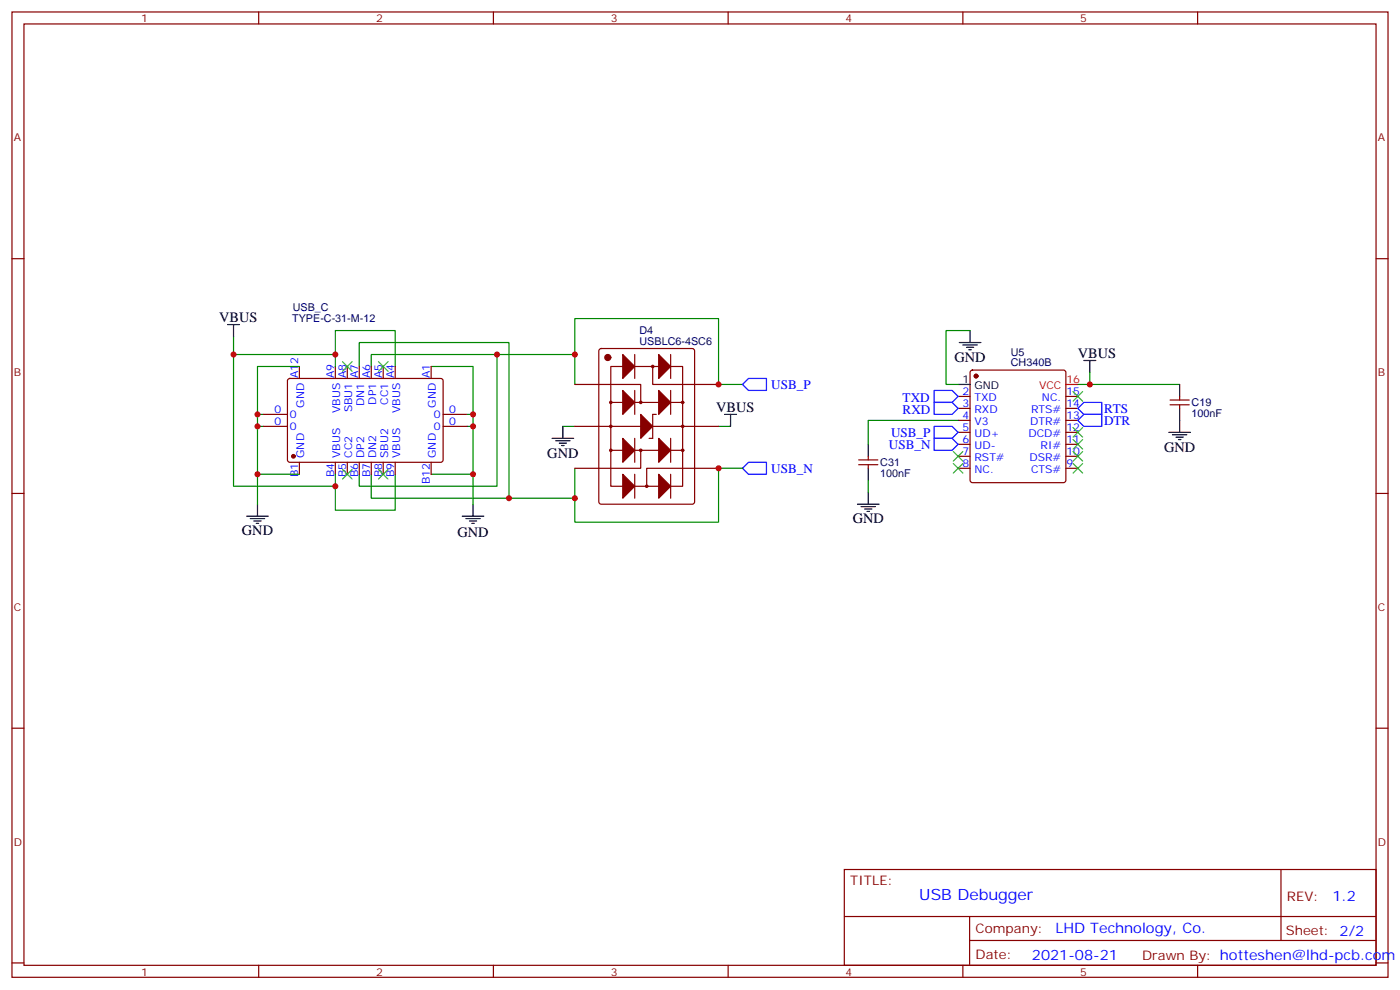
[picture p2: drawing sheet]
<svg xmlns="http://www.w3.org/2000/svg" width="412mm" height="292mm" viewBox="0 0 412 292" stroke-linecap="round" stroke-linejoin="round" font-family="sans-serif">
<g fill="none" stroke="#870000" stroke-width=".35">
<path d="M3.5 3.5h405.4v284.4h-405.4zM7.1 7.1h398.2v277.2h-398.2zM76.2 3.5v3.6M145.3 3.5v3.6M214.5 3.5v3.6M283.6 3.5v3.6M352.8 3.5v3.6M3.5 76.2h3.6M405.3 76.2h3.6M84.9 111.7l.5-.2h44.7l.4 .7v23.5l-.7 .5-44.7-.1-.4-.6v-23.3zM88.2 107.9v3.6M98.8 107.9v3.6"/>
<path d="M102.3 107.9v3.6M105.8 107.9v3.6M109.4 107.9v3.6M112.9 107.9v3.6M116.4 107.9v3.6M127 107.9v3.6M169.3 113.2h19.4v5.3M176.6 102.9l.5-.2h26.8l.7 .4v44.7l-.5 .7h-27l-.7-.4v-44.7zM179.9 118.5h3.5M183.4 107.9h-3.5v35.3h3.5M187 104.4v7.1M187 115v7.1"/>
<path d="M187 107.9h7M187 118.5h7M192.3 107.9v5.3h19.4M197.6 107.9h3.5v35.3h-3.5M197.6 104.4v7.1M197.6 115v7.1M197.6 118.5h3.5M282.2 116.8h3.6M286 109.2l.5-.2h26.8l.5 .2 .2 .5v31.8l-.3 .5-.4 .2h-26.8l-.5-.3-.2-.4v-31.8zM314 116.8h3.5M344.7 117.8h5.6M344.7 119.2h5.6"/>
<path d="M347.5 116.8v1M347.5 119.2v1.1M77.6 125.6h7.1M77.6 122.1h7.1M88.2 136.2v3.5M98.8 136.2v3.5M102.3 136.2v3.5M105.8 136.2v3.5M109.4 136.2v3.5M112.9 136.2v3.5M116.4 136.2v3.5M127 136.2v3.5"/>
<path d="M130.5 125.6h7.1M130.5 122.1h7.1M169.3 125.6h19.4M179.9 132.6h3.5M187 129.1v7.1M187 139.7v7.1M187 132.6h7M188.7 132.6v5.3h-19.4M192.3 125.6h19.4M193.3 122.1h-1v7h-1.1M197.6 129.1v7.1M197.6 139.7v7.1"/>
<path d="M197.6 132.6h3.5M211.7 137.9h-21.2v5.3M252.9 135.5h5.7M252.9 136.9h5.7M255.8 134.4v1.1M255.8 136.9v1M282.2 120.3h3.6M282.2 123.8h3.6M282.2 127.4h3.6M282.2 130.9h3.6M282.2 134.4h3.6M282.2 137.9h3.6"/>
<path d="M314 120.3h3.5M314 123.8h3.5M314 127.4h3.5M314 130.9h3.5M314 134.4h3.5M314 137.9h3.5M3.5 145.3h3.6M187 143.2h7M405.3 145.3h3.6M3.5 214.5h3.6M405.3 214.5h3.6M248.7 256.1h156.6v28.2h-156.6z"/>
<path d="M377.3 256.1v20.9M248.7 270h156.5M285.6 277h119.6M285.6 270v14.1M3.5 283.6h3.6M76.2 284.3v3.6M145.3 284.3v3.6M214.5 284.3v3.6M283.6 284.3v3.6M352.8 284.3v3.6M405.3 283.6h3.6"/>
<circle cx="179.9" cy="118.5" r=".35"/>
<circle cx="188.7" cy="118.5" r=".35"/>
<circle cx="192.3" cy="107.9" r=".35"/>
<circle cx="201.1" cy="118.5" r=".35"/>
<circle cx="179.9" cy="125.6" r=".35"/>
<circle cx="179.9" cy="132.6" r=".35"/>
<circle cx="188.7" cy="132.6" r=".35"/>
<circle cx="201.1" cy="125.6" r=".35"/>
<circle cx="201.1" cy="132.6" r=".35"/>
<circle cx="190.5" cy="143.2" r=".35"/>
</g>
<g fill="none" stroke="#000" stroke-width=".35">
<path d="M67 95.6h3.6M68.8 95.6v3.5M285.8 97.4v3.5M282.2 113.2h3.6M282.6 100.9h6.3M283.6 101.6h4.3M284.7 102.3h2.1M285.4 103h.7M319.3 106.2h3.5M321 106.2v3.5M347.5 113.2v3.6M162.6 129.1h6.4"/>
<path d="M163.7 129.8h4.2M164.7 130.5h2.2M165.5 131.2h.7M165.8 125.6v3.5M213.4 122.1h3.6M215.2 122.1v3.5M255.8 130.9v3.5M255.8 137.9v3.6M344.3 127.4h6.4M345.4 128.1h4.2M346.4 128.8h2.1M347.1 129.5h.7"/>
<path d="M347.5 120.3v7.1M72.7 152h6.3M73.7 152.8h4.3M74.8 153.5h2.1M75.5 154.2h.7M75.8 148.5v3.5M136.2 152h6.3M137.2 152.8h4.3M138.3 153.5h2.1M139 154.2h.7M139.3 148.5v3.5M252.6 148.5h6.3"/>
<path d="M253.6 149.2h4.3M254.7 149.9h2.1M255.4 150.6h.7M255.8 145v3.5"/>
</g>
<g fill="none" stroke="#008700" stroke-width=".35">
<path d="M68.8 99.1v5.3M285.8 97.4h-7.1v15.8h3.5M88.2 107.9h-12.4v31.8h12.4M98.8 104.4v-7h17.6v10.5M98.8 107.9v-3.5h-30v38.8h30v-3.5M105.8 107.9v-7h44.1v45.9M109.4 107.9v-3.5h59.9v8.8M127 107.9h12.3v14.2M146.4 104.4v38.8h-40.6v-3.5M169.3 104.4v-10.6h42.4v19.4h7M321 109.7v3.5h-3.5M321 113.2h26.5"/>
<path d="M75.8 125.6h1.8M75.8 122.1h1.8M75.8 139.7v8.8M109.4 139.7v7.1h59.9M116.4 139.7v10.6h-17.6v-7.1M127 139.7h12.3M137.6 122.1h1.7v26.4M137.6 125.6h1.7M165.8 125.6h3.5M169.3 137.9v15.9h42.4v-15.9h7M211.7 125.6h3.5M282.2 123.8h-26.4v7.1"/>
<path d="M255.8 141.5v3.5"/>
</g>
<g fill="#870000" stroke="#870000" stroke-width=".35">
<path d="M183.4 115l3.6 3.5-3.6 3.6z"/>
<path d="M194 115l3.6 3.5-3.6 3.6z"/>
<path d="M183.4 104.4l3.6 3.5-3.6 3.6z"/>
<path d="M194 104.4l3.6 3.5-3.6 3.6z"/>
<path d="M183.4 129.1l3.6 3.5-3.6 3.6z"/>
<path d="M194 129.1l3.6 3.5-3.6 3.6z"/>
<path d="M183.4 139.7l3.6 3.5-3.6 3.6z"/>
<path d="M194 139.7l3.6 3.5-3.6 3.6z"/>
<path d="M188.7 122.1l3.6 3.5-3.6 3.5z"/>
<circle cx="287.5" cy="110.8" r=".53"/>
<circle cx="179" cy="105.3" r=".88"/>
<circle cx="86.4" cy="134.4" r=".53"/>
</g>
<path d="M314 113.2h3.5" fill="none" stroke="#f00" stroke-width=".35"/>
<path d="M218.7 113.2l1.8-1.7h5.3v3.5h-5.3zM275.2 118.5h5.3l1.7 1.8-1.7 1.8h-5.3zM275.2 115h5.3l1.7 1.8-1.7 1.7h-5.3zM218.7 137.9l1.8-1.7h5.3v3.5h-5.3zM275.2 129.1h5.3l1.7 1.8-1.7 1.7h-5.3zM275.2 125.6h5.3l1.7 1.8-1.7 1.7h-5.3zM317.5 123.8l1.8-1.7h5.3v3.5h-5.3zM317.5 120.3l1.8-1.8h5.3v3.6h-5.3z" fill="none" stroke="#00f" stroke-width=".35"/>
<g fill="none" stroke="#3c3" stroke-width=".35">
<path d="M100.9 106.5l2.8 2.9M103.7 106.5l-2.8 2.9M111.5 106.5l2.8 2.9M114.3 106.5l-2.8 2.9M316.1 115.4l2.8 2.8M318.9 115.4l-2.8 2.8M100.9 138.3l2.8 2.8M103.7 138.3l-2.8 2.8M111.5 138.3l2.8 2.8M114.3 138.3l-2.8 2.8M280.8 136.5l2.8 2.8M280.8 133l2.8 2.8"/>
<path d="M283.6 136.5l-2.8 2.8M283.6 133l-2.8 2.8M316.1 136.5l2.8 2.8M316.1 133l2.8 2.8M316.1 129.5l2.8 2.8M316.1 125.9l2.8 2.9M318.9 136.5l-2.8 2.8M318.9 133l-2.8 2.8M318.9 129.5l-2.8 2.8M318.9 125.9l-2.8 2.9"/>
</g>
<g fill="#c00">
<circle cx="321" cy="113.2" r=".88"/>
<circle cx="98.8" cy="143.2" r=".88"/>
<circle cx="98.8" cy="104.4" r=".88"/>
<circle cx="75.8" cy="125.6" r=".88"/>
<circle cx="75.8" cy="122.1" r=".88"/>
<circle cx="139.3" cy="122.1" r=".88"/>
<circle cx="139.3" cy="139.7" r=".88"/>
<circle cx="211.7" cy="137.9" r=".88"/>
<circle cx="149.9" cy="146.8" r=".88"/>
<circle cx="169.3" cy="146.8" r=".88"/>
<circle cx="146.4" cy="104.4" r=".88"/>
<circle cx="211.7" cy="113.2" r=".88"/>
<circle cx="169.3" cy="104.4" r=".88"/>
<circle cx="68.8" cy="104.4" r=".88"/>
<circle cx="139.3" cy="125.6" r=".88"/>
<circle cx="75.8" cy="139.7" r=".88"/>
</g>
<text font-size="4.6" fill="#00f" x="270.8" y="265.1">USB Debugger</text>
<g font-size="4.2">
<text x="64.6" y="94.9">VBUS</text>
<text x="281.2" y="106.5">GND</text>
<text x="317.5" y="105.5">VBUS</text>
<text x="211" y="121.4">VBUS</text>
<text x="161.2" y="134.8">GND</text>
<text x="342.9" y="133">GND</text>
<text x="251.2" y="154.2">GND</text>
<text x="71.3" y="157.7">GND</text>
<text x="134.8" y="158.2">GND</text>
</g>
<g font-size="4.2" fill="#00f">
<text x="392.5" y="265.4">1.2</text>
<text x="310.9" y="274.9">LHD Technology, Co.</text>
<text x="304" y="282.7">2021-08-21</text>
</g>
<g font-size="3.9" fill="#00f">
<text x="227.2" y="114.5">USB_P</text>
<text x="265.9" y="118.5">TXD</text>
<text x="265.9" y="122.1">RXD</text>
<text x="325.2" y="125.1">DTR</text>
<text x="325.2" y="121.6">RTS</text>
<text x="262.5" y="128.6">USB_P</text>
<text x="261.8" y="132.1">USB_N</text>
<text x="227.2" y="139.2">USB_N</text>
</g>
<g font-size="3.9" fill="#800">
<text x="250.5" y="260.7">TITLE:</text>
<text x="379.1" y="265.4">REV:</text>
<text x="287.4" y="274.9">Company:</text>
<text x="378.7" y="275.5">Sheet: 2/2</text>
<text x="287.4" y="282.6">Date:</text>
<text x="336.4" y="282.7">Drawn By: hotteshen@lhd-pcb.com</text>
</g>
<g font-size="3.2" fill="#800">
<text x="41.6" y="6.5">1</text>
<text x="110.8" y="6.5">2</text>
<text x="179.9" y="6.5">3</text>
<text x="249.1" y="6.5">4</text>
<text x="318.2" y="6.5">5</text>
<text x="4.1" y="41.6">A</text>
<text x="405.9" y="41.6">A</text>
<text x="4.1" y="110.8">B</text>
<text x="405.9" y="110.8">B</text>
<text x="4.1" y="179.9">C</text>
<text x="405.9" y="179.9">C</text>
<text x="4.1" y="249.1">D</text>
<text x="405.9" y="249.1">D</text>
<text x="41.6" y="287.3">1</text>
<text x="110.8" y="287.3">2</text>
<text x="179.9" y="287.3">3</text>
<text x="249.1" y="287.3">4</text>
<text x="318.2" y="287.3">5</text>
</g>
<g font-size="3.2" fill="#000080">
<text x="86.1" y="95">TYPE-C-31-M-12</text>
<text x="86.2" y="91.5">USB_C</text>
<text x="188.4" y="101.6">USBLC6-4SC6</text>
<text x="188.4" y="98.4">D4</text>
<text x="297.8" y="107.9">CH340B</text>
<text x="297.8" y="104.7">U5</text>
<text x="351" y="119.7">C19</text>
<text x="351" y="122.8">100nF</text>
<text x="259.3" y="137.3">C31</text>
<text x="259.3" y="140.5">100nF</text>
</g>
<g font-size="3.2" fill="#00f">
<text x="87.8" y="111.3" transform="rotate(-90 87.8 111.3)">A12</text>
<text x="98.4" y="111.3" transform="rotate(-90 98.4 111.3)">A9</text>
<text x="102" y="111.3" transform="rotate(-90 102 111.3)">A8</text>
<text x="105.5" y="111.3" transform="rotate(-90 105.5 111.3)">A7</text>
<text x="109" y="111.3" transform="rotate(-90 109 111.3)">A6</text>
<text x="112.5" y="111.3" transform="rotate(-90 112.5 111.3)">A5</text>
<text x="116.1" y="111.3" transform="rotate(-90 116.1 111.3)">A4</text>
<text x="126.6" y="111.3" transform="rotate(-90 126.6 111.3)">A1</text>
<text x="107.2" y="119.6" transform="rotate(-90 107.2 119.6)">DN1</text>
<text x="110.8" y="119.2" transform="rotate(-90 110.8 119.2)">DP1</text>
<text x="114.3" y="119.2" transform="rotate(-90 114.3 119.2)">CC1</text>
<text x="283.6" y="116.4">2</text>
<text x="283.6" y="119.9">3</text>
<text x="287.1" y="118.2">TXD</text>
<text x="306.9" y="118.2">NC.</text>
<text x="314.1" y="119.9">14</text>
<text x="314.1" y="116.4">15</text>
<text x="80.9" y="125.2">0</text>
<text x="80.9" y="121.7">0</text>
<text x="85.4" y="123.1">0</text>
<text x="89.6" y="120.1" transform="rotate(-90 89.6 120.1)">GND</text>
<text x="100.2" y="121.6" transform="rotate(-90 100.2 121.6)">VBUS</text>
<text x="103.7" y="121.5" transform="rotate(-90 103.7 121.5)">SBU1</text>
<text x="117.8" y="121.6" transform="rotate(-90 117.8 121.6)">VBUS</text>
<text x="127.8" y="123.1">0</text>
<text x="128.4" y="120.1" transform="rotate(-90 128.4 120.1)">GND</text>
<text x="132.3" y="125.2">0</text>
<text x="132.3" y="121.7">0</text>
<text x="283.6" y="123.5">4</text>
<text x="287.1" y="121.7">RXD</text>
<text x="287.1" y="125.2">V3</text>
<text x="303.5" y="125.2">DTR#</text>
<text x="303.7" y="121.7">RTS#</text>
<text x="314.1" y="123.5">13</text>
<text x="85.4" y="126.6">0</text>
<text x="127.8" y="126.6">0</text>
<text x="283.6" y="127">5</text>
<text x="283.6" y="130.5">6</text>
<text x="287.1" y="128.8">UD+</text>
<text x="303" y="128.8">DCD#</text>
<text x="314.1" y="130.5">11</text>
<text x="314.1" y="127">12</text>
<text x="89.6" y="134.9" transform="rotate(-90 89.6 134.9)">GND</text>
<text x="100.2" y="134.9" transform="rotate(-90 100.2 134.9)">VBUS</text>
<text x="103.7" y="134.9" transform="rotate(-90 103.7 134.9)">CC2</text>
<text x="107.2" y="134.9" transform="rotate(-90 107.2 134.9)">DP2</text>
<text x="110.8" y="134.9" transform="rotate(-90 110.8 134.9)">DN2</text>
<text x="114.3" y="134.9" transform="rotate(-90 114.3 134.9)">SBU2</text>
<text x="117.8" y="134.9" transform="rotate(-90 117.8 134.9)">VBUS</text>
<text x="128.4" y="134.9" transform="rotate(-90 128.4 134.9)">GND</text>
<text x="283.6" y="134.1">7</text>
<text x="283.6" y="137.6">8</text>
<text x="287.1" y="132.3">UD-</text>
<text x="287.1" y="135.8">RST#</text>
<text x="303.3" y="135.8">DSR#</text>
<text x="306.5" y="132.3">RI#</text>
<text x="314.1" y="137.6">9</text>
<text x="314.1" y="134.1">10</text>
<text x="87.8" y="140.5" transform="rotate(-90 87.8 140.5)">B1</text>
<text x="98.4" y="140.5" transform="rotate(-90 98.4 140.5)">B4</text>
<text x="102" y="140.5" transform="rotate(-90 102 140.5)">B5</text>
<text x="105.5" y="140.5" transform="rotate(-90 105.5 140.5)">B6</text>
<text x="109" y="140.5" transform="rotate(-90 109 140.5)">B7</text>
<text x="112.5" y="140.5" transform="rotate(-90 112.5 140.5)">B8</text>
<text x="116.1" y="140.5" transform="rotate(-90 116.1 140.5)">B9</text>
<text x="126.6" y="142.6" transform="rotate(-90 126.6 142.6)">B12</text>
<text x="287.1" y="139.3">NC.</text>
<text x="303.7" y="139.3">CTS#</text>
</g>
<g font-size="3.2">
<text x="283.6" y="112.9">1</text>
<text x="287.1" y="114.7">GND</text>
</g>
<g font-size="3.2" fill="#f00">
<text x="314.1" y="112.9">16</text>
<text x="306.1" y="114.7">VCC</text>
</g>
</svg>
